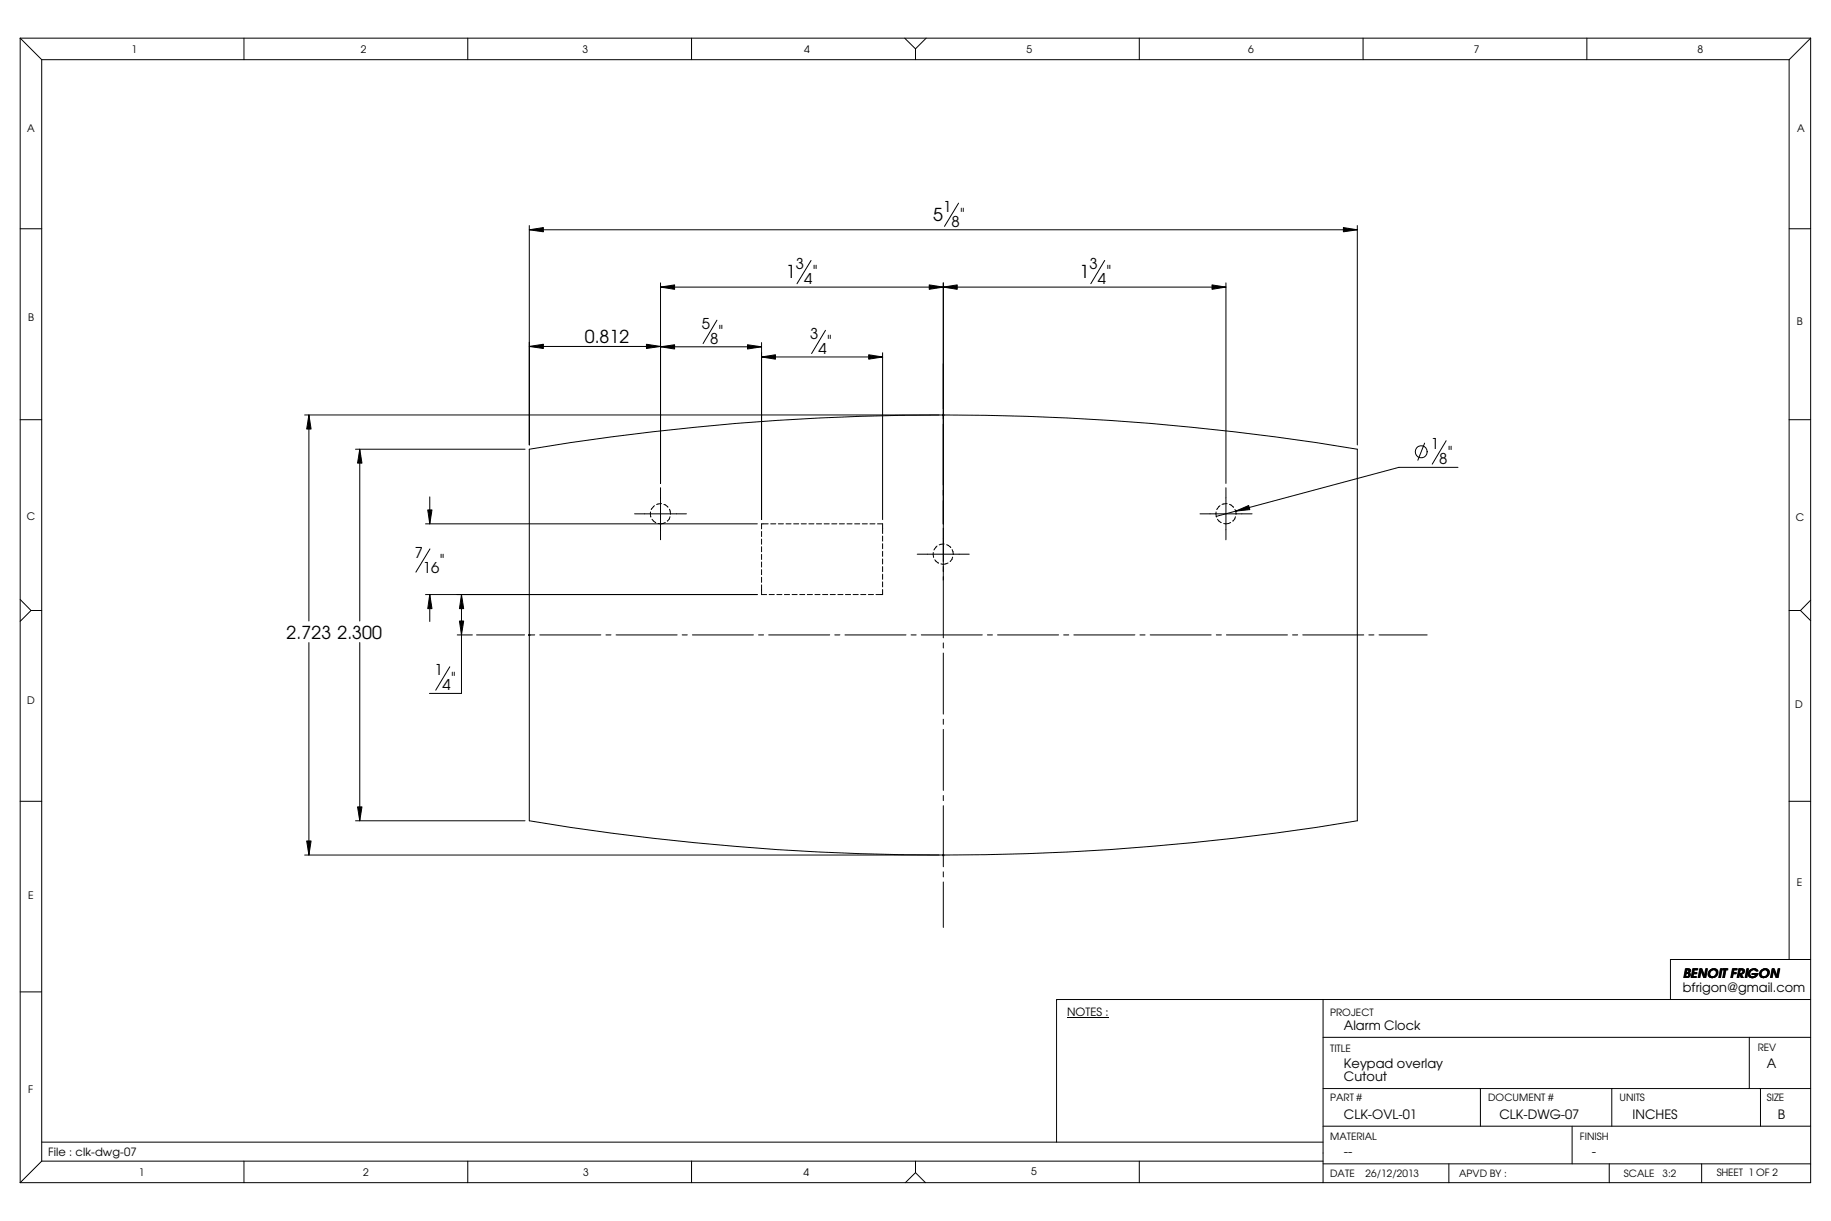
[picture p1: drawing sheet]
<svg xmlns="http://www.w3.org/2000/svg" width="457mm" height="305mm" viewBox="0 0 457 305" stroke-linecap="round" stroke-linejoin="round" font-family="sans-serif">
<g fill="none" stroke="#000" stroke-width=".25">
<path d="M5 9.5v285.7M5 9.5h447.1M5 9.5l5.4 5.4M10.4 14.9v275M10.4 14.9h436.3M60.9 9.5v5.4M116.8 9.5v5.4M172.7 9.5v5.4M225.9 9.5l2.7 2.7M228.6 12.2v2.7M231.3 9.5l-2.7 2.7M284.5 9.5v5.4"/>
<path d="M340.4 9.5v5.4M396.2 9.5v5.4M446.7 14.9v224.6M452.1 9.5v285.7h-447.1M452.1 9.5l-5.4 5.4M5 57.1h5.4M132.2 57.4l3.5-.6v1.1zM132.2 56.3v54.8M132.2 57.4h206.7M239.4 50.7l-3.6 5.8M335.4 56.8l3.5 .6-3.5 .5zM338.9 56.3v54.8"/>
<path d="M446.7 57.1h5.4M164.9 71.7l3.5-.6v1.1zM164.9 70.6v50.1M164.9 71.7h141.2M179 79.9l-3.4 5.9M202.5 65l-3.5 5.8M232 71.1l3.5 .6-3.5 .5zM235.5 71.7l3.5-.6v1.1zM235.5 70.6v88.6M275.8 65l-3.4 5.8M302.6 71.1l3.5 .6-3.5 .5zM306.1 70.6v50.1"/>
<path d="M132.2 86.5l3.5-.6v1.1zM132.2 86.5h32.7M161.4 85.9l3.5 .6-3.5 .5zM164.9 86.6l3.5-.5v1zM164.9 86.6h25.3M186.6 86.1l3.6 .5-3.6 .5zM190.2 89.1l3.4-.5v1.1zM190.2 85.5v44.2M190.2 89.1h30.2M206.1 82.5l-3.5 5.8M216.9 88.6l3.5 .5-3.5 .6zM220.4 88.1v41.6"/>
<path d="M5 104.8h5.4M76.1 103.6h158.4M77.1 103.6l.6 3.5h-1.1zM77.1 103.6v51.4M88.8 112.1h42.3M89.8 112.1l.6 3.5h-1.1zM89.8 112.1v42.9M132.2 112.1a629.1 629.1 0 0 1 206.7 0v92.8a629.1 629.1 0 0 1-206.7 0zM235.4 103.6h.3M235.4 103.5l.3 .3M235.7 103.5l-.3 .3M355.7 110.6l-1.7 4.3"/>
<path d="M361.1 110l-3.5 5.9M364.1 116.7h-14.8l-45.6 12.2M446.7 104.8h5.4M106.3 130.8h82.8M106.8 127.3h1.1l-.6 3.5zM107.3 124v6.8M107.4 137l-3.6 5.8M158.5 128.3h12.9M162.4 127.8l.1 1.3M162.8 129.6l.9 .9M163.4 126.2l-.8 1M164.9 121.8v12.9"/>
<path d="M165.2 125.7l-1.2 .2M165.8 125.9l1 .7M166.1 130.4l-.5 .3h-1.3M167.2 127.1l.2 1.3M167.3 129l-.2 .5-.5 .5M190.2 132.7v1.2M190.2 134.6v1.2M190.2 136.5v1.3M190.2 138.4v1.3M191.8 130.8h-1.6v1.2M192.4 130.8h1.3M194.4 130.8h1.2"/>
<path d="M196.3 130.8h1.2M198.2 130.8h1.2M200.1 130.8h1.2M202 130.8h1.2M203.9 130.8h1.2M205.8 130.8h1.3M207.7 130.8h1.3M209.6 130.8h1.3M211.5 130.8h1.3M213.4 130.8h1.3M215.3 130.8h1.3M217.2 130.8h1.3"/>
<path d="M219.1 130.8h1.3v2.4M220.4 133.8v1.3M220.4 135.7v1.3M220.4 137.6v1.3M220.4 139.5v1.3M229 138.3h13M233 137.9l.1 1.2M233.4 139.7l1 .8M234 136.3l-.8 1M235.8 135.8l-1.3 .2M236.4 136l1 .7M237.7 137.2l.3 1.2"/>
<path d="M237.9 139.1l-.2 .5-.5 .5M299.6 128.3h13M303.7 127.8v1.1M303.7 128.9v.2M304 129.6l.9 .9M304.6 126.2l-.8 1M306.1 121.8v12.9M306.4 125.7l-1.3 .2M307 125.9l1 .8M307.3 130.4l-.5 .3h-1.2M308.4 127.2l.2 1.2M308.5 129l-.2 .5-.5 .5"/>
<path d="M308.6 127.6l3.2-1.4 .3 1zM5 149.6l2.7 2.8M7.7 152.4h2.7M7.7 152.4l-2.7 2.7M106.3 148.4h82.8M107.3 148.4l.6 3.5h-1.1zM107.3 148.4v6.8M114.2 158.5h3.7M114.7 155h1.1l-.6 3.5zM115.2 148.4l.6 3.5h-1.1zM115.2 148.4v24.7h-8M119 158.5h12"/>
<path d="M132 158.5h1.5M132 158.4l.3 .3M132.3 158.4l-.3 .3M134.8 158.5h15.2M151.3 158.5h1.3M153.8 158.5h15.3M170.3 158.5h1.3M172.9 158.5h15.2M189.4 158.5h1.3M190.2 146v2.4h1.2M190.2 140.3v1.3M190.2 142.2v1.3"/>
<path d="M190.2 144.1v1.3M191.9 158.5h15.3M192.1 148.4h1.2M194 148.4h1.2M195.9 148.4h1.2M197.8 148.4h1.3M199.7 148.4h1.3M201.6 148.4h1.3M203.5 148.4h1.3M205.4 148.4h1.3M207.3 148.4h1.3M208.4 158.5h1.3"/>
<path d="M209.2 148.4h1.3M211 158.5h15.2M211.1 148.4h1.3M213 148.4h1.3M214.9 148.4h1.3M216.8 148.4h1.3M220.4 147.2v1.2h-1.7M220.4 141.4v1.3M220.4 143.3v1.3M220.4 145.2v1.3M227.5 158.5h1.3M230 158.5h15.3"/>
<path d="M236.7 140.5l-1.2 .4-.6-.1M246.5 158.5h1.3M249.1 158.5h15.2M265.6 158.5h1.3M268.1 158.5h15.3M284.6 158.5h1.3M287.2 158.5h15.2M303.7 158.5h1.3M306.2 158.5h15.3M322.7 158.5h1.3M325.3 158.5h15.2M341.8 158.5h1.3"/>
<path d="M344.3 158.5h12.1M446.7 152.4h2.9M449.6 152.4l2.5 2.5M452.1 149.8l-2.5 2.6M77.1 160.4v53M89.8 160.4v44.5M112.3 166.5l-3.5 5.8M235.5 160.5v1.3M235.5 163v15.3M235.5 179.5v1.3M235.5 182.1v15.2M235.5 198.6v1.3"/>
<path d="M5 200h5.4M76.1 213.4h158.4M76.6 209.9h1.1l-.6 3.5zM88.8 204.9h42.3M89.3 201.4h1.1l-.6 3.5zM235.4 213.4h.3M235.4 213.3l.3 .3M235.5 201.1v15.3M235.5 217.6v1.3M235.7 213.3l-.3 .3M446.7 200h5.4M235.5 220.2v11.3"/>
<path d="M452.1 239.5h-35v10M5 247.6h5.4M266.4 253.9h10.5M330.4 249.5v45.7M330.4 259h121.7M436.8 259v12.7M452.1 249.5h-188.3v35.6M330.4 271.7h121.7M369.7 271.7v9.4M402.5 271.7v9.4M439.6 271.7v9.4M10.4 289.9h320"/>
<path d="M10.4 289.9l-5.4 5.3M10.4 285.1h320M60.9 289.9v5.3M116.8 289.9v5.3M172.7 289.9v5.3M228.6 289.9v2.8M228.6 292.7l2.5 2.5M228.6 292.7l-2.5 2.5M284.5 289.9v5.3M330.4 290.5h121.7M330.4 281.1h121.7M361.8 290.5v4.7"/>
<path d="M392.6 281.1v9.4M401.8 290.5v4.7M424.9 290.5v4.7"/>
<circle cx="354.9" cy="112.8" r="1.51"/>
</g>
<g fill="#000">
<path d="M132.2 57.4l3.5-.6v1.1zM335.4 56.8l3.5 .6-3.5 .5zM164.9 71.7l3.5-.6v1.1zM232 71.1l3.5 .6-3.5 .5zM235.5 71.7l3.5-.6v1.1zM302.6 71.1l3.5 .6-3.5 .5zM132.2 86.5l3.5-.6v1.1zM161.4 85.9l3.5 .6-3.5 .5zM164.9 86.6l3.5-.5v1zM186.6 86.1l3.6 .5-3.6 .5zM190.2 89.1l3.4-.5v1.1zM216.9 88.6l3.5 .5-3.5 .6z"/>
<path d="M77.1 103.6l.6 3.5h-1.1zM89.8 112.1l.6 3.5h-1.1zM106.8 127.3h1.1l-.6 3.5zM308.6 127.6l3.2-1.4 .3 1zM107.3 148.4l.6 3.5h-1.1zM115.2 148.4l.6 3.5h-1.1zM114.7 155h1.1l-.6 3.5zM76.6 209.9h1.1l-.6 3.5zM89.3 201.4h1.1l-.6 3.5z"/>
</g>
<g font-size="4.4">
<text x="233" y="55.2">5</text>
<text x="239.6" y="55.2">&quot;</text>
<text x="196.2" y="69.5">1</text>
<text x="202.9" y="69.5">&quot;</text>
<text x="269.5" y="69.5">1</text>
<text x="276.2" y="69.5">&quot;</text>
<text x="146" y="85.6">0.812</text>
<text x="179.4" y="84.4">&quot;</text>
<text x="206.5" y="87">&quot;</text>
<text x="361.4" y="114.5">&quot;</text>
<text x="109.7" y="141.5">&quot;</text>
<text x="71.5" y="159.5">2.723 2.300</text>
<text x="112.6" y="170.9">&quot;</text>
</g>
<g font-size="3.7">
<text x="235.5" y="52.8">1</text>
<text x="237.6" y="56.6">8</text>
<text x="198.7" y="67.2">3</text>
<text x="200.8" y="70.9">4</text>
<text x="272" y="67.2">3</text>
<text x="274.1" y="70.9">4</text>
<text x="175.2" y="82.1">5</text>
<text x="177.3" y="85.8">8</text>
<text x="202.3" y="84.6">3</text>
<text x="204.4" y="88.3">4</text>
<text x="357.3" y="112.2">1</text>
<text x="359.4" y="115.9">8</text>
<text x="103.5" y="139.2">7</text>
<text x="105.6" y="142.9">16</text>
<text x="108.5" y="168.6">1</text>
<text x="110.5" y="172.3">4</text>
</g>
<g font-size="3.2">
<text x="420.3" y="244.1">BENOIT FRIGON</text>
<text x="420.2" y="247.5">bfrigon@gmail.com</text>
<text x="335.6" y="257.2">Alarm Clock</text>
<text x="335.6" y="266.5">Keypad overlay</text>
<text x="335.6" y="270">Cutout</text>
<text x="441.2" y="266.7">A</text>
<text x="335.6" y="279.4">CLK-OVL-01</text>
<text x="374.4" y="279.4">CLK-DWG-07</text>
<text x="407.7" y="279.4">INCHES</text>
<text x="443.9" y="279.3">B</text>
<text x="335.6" y="288.5">--</text>
<text x="397.5" y="288.5">-</text>
</g>
<g font-size="2.8">
<text x="266.4" y="253.6">NOTES :</text>
<text x="12" y="288.6">File : clk-dwg-07</text>
</g>
<g font-size="2.6">
<text x="32.8" y="13.2">1</text>
<text x="90.1" y="13.2">2</text>
<text x="145.4" y="13.2">3</text>
<text x="200.8" y="13.2">4</text>
<text x="256.3" y="13.2">5</text>
<text x="311.7" y="13.2">6</text>
<text x="368" y="13.2">7</text>
<text x="423.8" y="13.2">8</text>
<text x="6.8" y="33">A</text>
<text x="448.7" y="33">A</text>
<text x="7" y="80.2">B</text>
<text x="448.7" y="81.2">B</text>
<text x="6.7" y="129.8">C</text>
<text x="448.4" y="130">C</text>
<text x="6.8" y="175.8">D</text>
<text x="448.3" y="176.7">D</text>
<text x="448.6" y="221.1">E</text>
<text x="7.1" y="224.3">E</text>
<text x="7.1" y="272.9">F</text>
<text x="34.6" y="293.6">1</text>
<text x="90.7" y="293.6">2</text>
<text x="145.6" y="293.6">3</text>
<text x="200.7" y="293.6">4</text>
<text x="257.5" y="293.4">5</text>
</g>
<g font-size="2.5">
<text x="332.1" y="253.6">PROJECT</text>
<text x="332.1" y="262.6">TITLE</text>
<text x="438.9" y="262.5">REV</text>
<text x="332.1" y="274.9">PART #</text>
<text x="371.6" y="274.9">DOCUMENT #</text>
<text x="404.4" y="274.9">UNITS</text>
<text x="441.2" y="274.9">SIZE</text>
<text x="332.1" y="284.6">MATERIAL</text>
<text x="394.5" y="284.6">FINISH</text>
<text x="332.1" y="293.7">DATE</text>
<text x="341" y="293.7">26/12/2013</text>
<text x="364.4" y="293.7">APVD BY :</text>
<text x="405.5" y="293.7">SCALE</text>
<text x="415.2" y="293.7">3:2</text>
<text x="428.7" y="293.7">SHEET 1 OF 2</text>
</g>
</svg>
